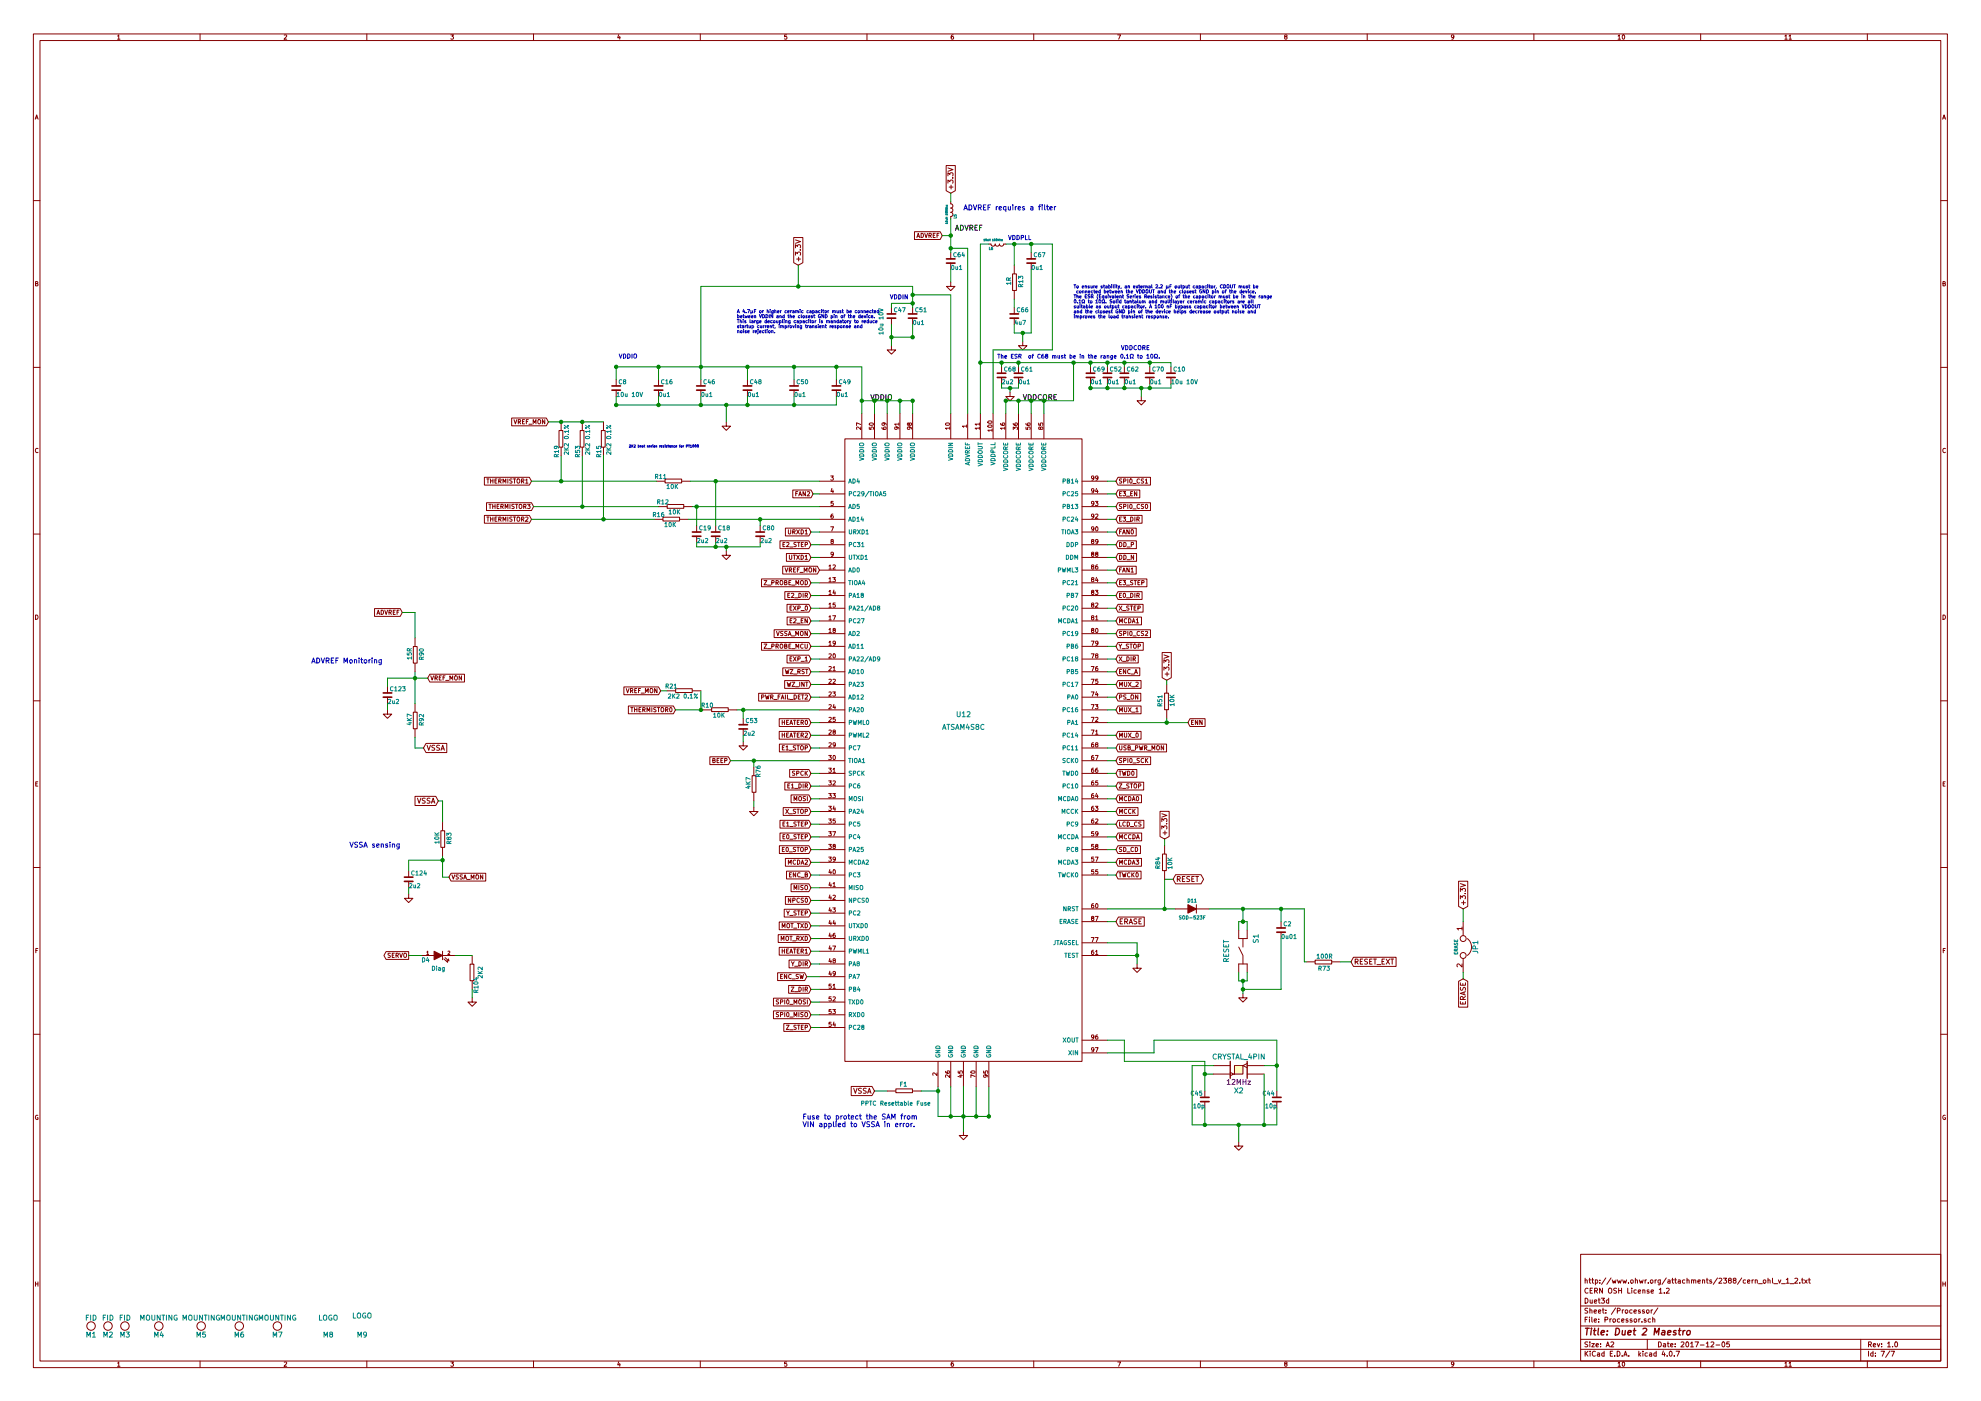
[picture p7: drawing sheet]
EESchema Schematic File Version 2
LIBS:Duet2Maestro-rescue
LIBS:power
LIBS:transistors
LIBS:conn
LIBS:linear
LIBS:regul
LIBS:cmos4000
LIBS:adc-dac
LIBS:memory
LIBS:xilinx
LIBS:microcontrollers
LIBS:dsp
LIBS:microchip
LIBS:analog_switches
LIBS:motorola
LIBS:texas
LIBS:intel
LIBS:audio
LIBS:interface
LIBS:digital-audio
LIBS:philips
LIBS:display
LIBS:cypress
LIBS:siliconi
LIBS:opto
LIBS:atmel
LIBS:contrib
LIBS:valves
LIBS:Duet2Maestro
LIBS:ATE
LIBS:Duet2Maestro-cache
EELAYER 25 0
EELAYER END
$Descr A2 23386 16535
encoding utf-8
Sheet 7 7
Title "Duet 2 Maestro"
Date "2017-12-05"
Rev "1.0"
Comp "Duet3d"
Comment1 "CERN OSH License 1.2"
Comment2 "http://www.ohwr.org/attachments/2388/cern_ohl_v_1_2.txt"
Comment3 ""
Comment4 ""
$EndDescr
$Comp
L CRYSTAL_4PIN X2
U 1 1
P 14625 12625
F 0 "X2" H 14625 12875 60  0000 C CNN
F 1 "CRYSTAL_4PIN" H 14625 12475 60  0000 C CNN
F 2 "complib:Xtal_5x3.2" H 14625 12625 60  0001 C CNN
F 3 "" H 14625 12625 60  0001 C CNN
F 4 "12MHz" H 14625 12775 60  0000 C CNN "Frequency"
	1    14625 12625
	1    0    0    1   
$EndComp
Text Label 10275 4725 0    60   ~ 0
VDDIO
Text Label 12075 4725 0    60   ~ 0
VDDCORE
Text GLabel 10325 12875 0    60   Input ~ 0
VSSA
Text GLabel 17275 10725 1    60   Input ~ 0
+3.3V
$Comp
L GND #PWR063
U 1 1
P 8575 4975
AR Path="/50F1B3A2" Ref="#PWR063"  Part="1" 
AR Path="/50523307/50F1B3A2" Ref="#PWR087"  Part="1" 
F 0 "#PWR087" H 8575 4975 30  0001 C CNN
F 1 "GND" H 8575 4905 30  0001 C CNN
F 2 "" H 8575 4975 60  0001 C CNN
F 3 "" H 8575 4975 60  0001 C CNN
	1    8575 4975
	1    0    0    -1  
$EndComp
$Comp
L C_SMALL C64
U 1 1
P 11225 3075
F 0 "C64" H 11250 3150 50  0000 L CNN
F 1 "0u1" H 11225 3000 50  0000 L CNN
F 2 "complib:C_0603" H 11225 3075 60  0001 C CNN
F 3 "" H 11225 3075 60  0001 C CNN
	1    11225 3075
	1    0    0    -1  
$EndComp
Text Notes 12175 2825 2    50   ~ 0
VDDPLL
$Comp
L GND #PWR064
U 1 1
P 12075 4025
AR Path="/50F1AE7F" Ref="#PWR064"  Part="1" 
AR Path="/50523307/50F1AE7F" Ref="#PWR088"  Part="1" 
F 0 "#PWR088" H 12075 4025 30  0001 C CNN
F 1 "GND" H 12075 3955 30  0001 C CNN
F 2 "" H 12075 4025 60  0001 C CNN
F 3 "" H 12075 4025 60  0001 C CNN
	1    12075 4025
	1    0    0    -1  
$EndComp
$Comp
L L_MINI L6
U 1 1
P 11775 2875
F 0 "L6" H 11700 2825 30  0000 C CNN
F 1 "10uH 100Mhz" H 11725 2925 22  0000 C CNN
F 2 "complib:R_0603" H 11775 2875 60  0001 C CNN
F 3 "" H 11775 2875 60  0001 C CNN
	1    11775 2875
	1    0    0    -1  
$EndComp
$Comp
L C_SMALL C67
U 1 1
P 12175 3075
F 0 "C67" H 12200 3150 50  0000 L CNN
F 1 "0u1" H 12175 3000 50  0000 L CNN
F 2 "complib:C_0603" H 12175 3075 60  0001 C CNN
F 3 "" H 12175 3075 60  0001 C CNN
	1    12175 3075
	1    0    0    -1  
$EndComp
$Comp
L C_SMALL C66
U 1 1
P 11975 3725
F 0 "C66" H 12000 3800 50  0000 L CNN
F 1 "4u7" H 11975 3650 50  0000 L CNN
F 2 "complib:C_0805" H 11975 3725 60  0001 C CNN
F 3 "MLCC or Tantalum" H 11975 3725 60  0001 C CNN
	1    11975 3725
	1    0    0    -1  
$EndComp
$Comp
L GND #PWR065
U 1 1
P 13475 4675
AR Path="/50F1AB2F" Ref="#PWR065"  Part="1" 
AR Path="/50523307/50F1AB2F" Ref="#PWR089"  Part="1" 
F 0 "#PWR089" H 13475 4675 30  0001 C CNN
F 1 "GND" H 13475 4605 30  0001 C CNN
F 2 "" H 13475 4675 60  0001 C CNN
F 3 "" H 13475 4675 60  0001 C CNN
	1    13475 4675
	1    0    0    -1  
$EndComp
$Comp
L C_SMALL C70
U 1 1
P 13575 4425
F 0 "C70" H 13600 4500 50  0000 L CNN
F 1 "0u1" H 13575 4350 50  0000 L CNN
F 2 "complib:C_0603" H 13575 4425 60  0001 C CNN
F 3 "" H 13575 4425 60  0001 C CNN
	1    13575 4425
	1    0    0    -1  
$EndComp
Text Notes 13575 4125 2    50   ~ 0
VDDCORE
Text Notes 7525 4225 2    50   ~ 0
VDDIO
Text Notes 10725 3525 2    50   ~ 0
VDDIN
$Comp
L C_SMALL C47
U 1 1
P 10525 3725
F 0 "C47" H 10550 3800 50  0000 L CNN
F 1 "10u 10V" V 10400 3500 50  0000 L CNN
F 2 "complib:C_0805" H 10525 3725 60  0001 C CNN
F 3 "MLCC or Tantalum" H 10525 3725 60  0001 C CNN
	1    10525 3725
	1    0    0    -1  
$EndComp
$Comp
L C_SMALL C68
U 1 1
P 11825 4425
F 0 "C68" H 11850 4500 50  0000 L CNN
F 1 "2u2" H 11825 4350 50  0000 L CNN
F 2 "complib:C_0603" H 11825 4425 60  0001 C CNN
F 3 "MLCC or Tantalum" H 11825 4425 60  0001 C CNN
	1    11825 4425
	1    0    0    -1  
$EndComp
$Comp
L C_SMALL C69
U 1 1
P 12875 4425
F 0 "C69" H 12900 4500 50  0000 L CNN
F 1 "0u1" H 12875 4350 50  0000 L CNN
F 2 "complib:C_0603" H 12875 4425 60  0001 C CNN
F 3 "" H 12875 4425 60  0001 C CNN
	1    12875 4425
	1    0    0    -1  
$EndComp
Text GLabel 13850 10375 2    60   BiDi ~ 0
RESET
$Comp
L C_SMALL C2
U 1 1
P 15125 10975
F 0 "C2" H 15150 11050 50  0000 L CNN
F 1 "0u01" H 15125 10900 50  0000 L CNN
F 2 "complib:C_0603" H 15125 10975 60  0001 C CNN
F 3 "" H 15125 10975 60  0001 C CNN
	1    15125 10975
	1    0    0    -1  
$EndComp
$Comp
L SW_TACT S1
U 1 1
P 14675 11225
F 0 "S1" H 14825 11075 60  0000 C CNN
F 1 "RESET" H 14675 11425 60  0000 C CNN
F 2 "complib:SW_SIDE_1_lugs" H 14675 11225 60  0001 C CNN
F 3 "" H 14675 11225 60  0001 C CNN
	1    14675 11225
	0    -1   -1   0   
$EndComp
$Comp
L C_SMALL C45
U 1 1
P 14225 12975
F 0 "C45" H 14250 13050 50  0000 L CNN
F 1 "10p" H 14225 12900 50  0000 L CNN
F 2 "complib:C_0603" H 14225 12975 60  0001 C CNN
F 3 "" H 14225 12975 60  0001 C CNN
	1    14225 12975
	-1   0    0    -1  
$EndComp
$Comp
L C_SMALL C44
U 1 1
P 15075 12975
F 0 "C44" H 15100 13050 50  0000 L CNN
F 1 "10p" H 15075 12900 50  0000 L CNN
F 2 "complib:C_0603" H 15075 12975 60  0001 C CNN
F 3 "" H 15075 12975 60  0001 C CNN
	1    15075 12975
	-1   0    0    -1  
$EndComp
$Comp
L C_SMALL C52
U 1 1
P 13075 4425
F 0 "C52" H 13100 4500 50  0000 L CNN
F 1 "0u1" H 13075 4350 50  0000 L CNN
F 2 "complib:C_0603" H 13075 4425 60  0001 C CNN
F 3 "" H 13075 4425 60  0001 C CNN
	1    13075 4425
	1    0    0    -1  
$EndComp
$Comp
L C_SMALL C51
U 1 1
P 10775 3725
F 0 "C51" H 10800 3800 50  0000 L CNN
F 1 "0u1" H 10775 3650 50  0000 L CNN
F 2 "complib:C_0603" H 10775 3725 60  0001 C CNN
F 3 "" H 10775 3725 60  0001 C CNN
	1    10775 3725
	1    0    0    -1  
$EndComp
$Comp
L C_SMALL C50
U 1 1
P 9375 4575
F 0 "C50" H 9400 4650 50  0000 L CNN
F 1 "0u1" H 9375 4500 50  0000 L CNN
F 2 "complib:C_0603" H 9375 4575 60  0001 C CNN
F 3 "" H 9375 4575 60  0001 C CNN
	1    9375 4575
	1    0    0    -1  
$EndComp
$Comp
L C_SMALL C49
U 1 1
P 9875 4575
F 0 "C49" H 9900 4650 50  0000 L CNN
F 1 "0u1" H 9875 4500 50  0000 L CNN
F 2 "complib:C_0603" H 9875 4575 60  0001 C CNN
F 3 "" H 9875 4575 60  0001 C CNN
	1    9875 4575
	1    0    0    -1  
$EndComp
$Comp
L C_SMALL C48
U 1 1
P 8825 4575
F 0 "C48" H 8850 4650 50  0000 L CNN
F 1 "0u1" H 8825 4500 50  0000 L CNN
F 2 "complib:C_0603" H 8825 4575 60  0001 C CNN
F 3 "" H 8825 4575 60  0001 C CNN
	1    8825 4575
	1    0    0    -1  
$EndComp
$Comp
L C_SMALL C46
U 1 1
P 8275 4575
F 0 "C46" H 8300 4650 50  0000 L CNN
F 1 "0u1" H 8275 4500 50  0000 L CNN
F 2 "complib:C_0603" H 8275 4575 60  0001 C CNN
F 3 "" H 8275 4575 60  0001 C CNN
	1    8275 4575
	1    0    0    -1  
$EndComp
$Comp
L GND #PWR066
U 1 1
P 11375 13350
AR Path="/505DBB16" Ref="#PWR066"  Part="1" 
AR Path="/50523307/505DBB16" Ref="#PWR090"  Part="1" 
F 0 "#PWR090" H 11375 13350 30  0001 C CNN
F 1 "GND" H 11375 13280 30  0001 C CNN
F 2 "" H 11375 13350 60  0001 C CNN
F 3 "" H 11375 13350 60  0001 C CNN
	1    11375 13350
	1    0    0    -1  
$EndComp
$Comp
L GND #PWR067
U 1 1
P 14675 11725
AR Path="/5057A432" Ref="#PWR067"  Part="1" 
AR Path="/50523307/5057A432" Ref="#PWR091"  Part="1" 
F 0 "#PWR091" H 14675 11725 30  0001 C CNN
F 1 "GND" H 14675 11655 30  0001 C CNN
F 2 "" H 14675 11725 60  0001 C CNN
F 3 "" H 14675 11725 60  0001 C CNN
	1    14675 11725
	1    0    0    -1  
$EndComp
$Comp
L GND #PWR069
U 1 1
P 14625 13475
AR Path="/5057957F" Ref="#PWR069"  Part="1" 
AR Path="/50523307/5057957F" Ref="#PWR092"  Part="1" 
F 0 "#PWR092" H 14625 13475 30  0001 C CNN
F 1 "GND" H 14625 13405 30  0001 C CNN
F 2 "" H 14625 13475 60  0001 C CNN
F 3 "" H 14625 13475 60  0001 C CNN
	1    14625 13475
	-1   0    0    -1  
$EndComp
Text GLabel 13175 10875 2    60   Input ~ 0
ERASE
Text GLabel 17275 11550 3    60   Input ~ 0
ERASE
$Comp
L C_SMALL C62
U 1 1
P 13275 4425
F 0 "C62" H 13300 4500 50  0000 L CNN
F 1 "0u1" H 13275 4350 50  0000 L CNN
F 2 "complib:C_0603" H 13275 4425 60  0001 C CNN
F 3 "" H 13275 4425 60  0001 C CNN
	1    13275 4425
	1    0    0    -1  
$EndComp
Text GLabel 11125 2775 0    50   Input ~ 0
ADVREF
Text GLabel 11225 2275 1    60   Input ~ 0
+3.3V
$Comp
L GND #PWR070
U 1 1
P 11225 3325
AR Path="/567D1646" Ref="#PWR070"  Part="1" 
AR Path="/50523307/567D1646" Ref="#PWR093"  Part="1" 
F 0 "#PWR093" H 11225 3325 30  0001 C CNN
F 1 "GND" H 11225 3255 30  0001 C CNN
F 2 "" H 11225 3325 60  0001 C CNN
F 3 "" H 11225 3325 60  0001 C CNN
	1    11225 3325
	1    0    0    -1  
$EndComp
$Comp
L GND #PWR071
U 1 1
P 11925 4625
AR Path="/567D180B" Ref="#PWR071"  Part="1" 
AR Path="/50523307/567D180B" Ref="#PWR094"  Part="1" 
F 0 "#PWR094" H 11925 4625 30  0001 C CNN
F 1 "GND" H 11925 4555 30  0001 C CNN
F 2 "" H 11925 4625 60  0001 C CNN
F 3 "" H 11925 4625 60  0001 C CNN
	1    11925 4625
	1    0    0    -1  
$EndComp
Text GLabel 9425 3125 1    60   Input ~ 0
+3.3V
$Comp
L GND #PWR072
U 1 1
P 10525 4075
AR Path="/567D1815" Ref="#PWR072"  Part="1" 
AR Path="/50523307/567D1815" Ref="#PWR095"  Part="1" 
F 0 "#PWR095" H 10525 4075 30  0001 C CNN
F 1 "GND" H 10525 4005 30  0001 C CNN
F 2 "" H 10525 4075 60  0001 C CNN
F 3 "" H 10525 4075 60  0001 C CNN
	1    10525 4075
	1    0    0    -1  
$EndComp
$Comp
L C_SMALL C16
U 1 1
P 7775 4575
F 0 "C16" H 7800 4650 50  0000 L CNN
F 1 "0u1" H 7775 4500 50  0000 L CNN
F 2 "complib:C_0603" H 7775 4575 60  0001 C CNN
F 3 "" H 7775 4575 60  0001 C CNN
	1    7775 4575
	1    0    0    -1  
$EndComp
Text GLabel 9575 11075 0    50   Input ~ 0
MOT_RXD
Text GLabel 9575 6425 0    50   Input ~ 0
E2_STEP
Text GLabel 6300 5975 0    50   Input ~ 0
THERMISTOR3
Text GLabel 9575 9425 0    50   Input ~ 0
MOSI
Text GLabel 14025 8525 2    50   Input ~ 0
ENN
Text GLabel 9575 9125 0    50   Input ~ 0
SPCK
Text GLabel 13175 5825 2    50   Input ~ 0
E3_EN
Text GLabel 9575 10175 0    50   Input ~ 0
MCDA2
Text GLabel 9575 10625 0    50   Input ~ 0
NPCS0
Text GLabel 9575 6575 0    50   Input ~ 0
UTXD1
Text GLabel 9575 10475 0    50   Input ~ 0
MISO
Text GLabel 13175 10175 2    50   Input ~ 0
MCDA3
Text GLabel 9575 6275 0    50   Input ~ 0
URXD1
Text GLabel 13175 10325 2    50   Input ~ 0
TWCK0
Text GLabel 13175 9125 2    50   Input ~ 0
TWD0
Text GLabel 13175 9875 2    50   Input ~ 0
MCCDA
Text GLabel 13175 9425 2    50   Input ~ 0
MCDA0
Text GLabel 13175 7325 2    50   Input ~ 0
MCDA1
Text GLabel 13175 9575 2    50   Input ~ 0
MCCK
Text GLabel 13175 6575 2    50   Input ~ 0
DD_N
Text GLabel 13175 6425 2    50   Input ~ 0
DD_P
Text Notes 12675 3750 0    39   ~ 0
To ensure stability, an external 2.2 μF output capacitor, CDOUT must be\n connected between the VDDOUT and the closest GND pin of the device. \nThe ESR (Equivalent Series Resistance) of the capacitor must be in the range\n0.1Ω to 10Ω. Solid tantalum and multilayer ceramic capacitors are all\nsuitable as output capacitor. A 100 nF bypass capacitor between VDDOUT\nand the closest GND pin of the device helps decrease output noise and\nimproves the load transient response.
$Comp
L C_SMALL C61
U 1 1
P 12025 4425
F 0 "C61" H 12050 4500 50  0000 L CNN
F 1 "0u1" H 12025 4350 50  0000 L CNN
F 2 "complib:C_0603" H 12025 4425 60  0001 C CNN
F 3 "" H 12025 4425 60  0001 C CNN
	1    12025 4425
	1    0    0    -1  
$EndComp
$Comp
L R_SMALL R13
U 1 1
P 11975 3325
F 0 "R13" V 12050 3333 50  0000 C CNN
F 1 "1R" V 11907 3337 50  0000 C CNN
F 2 "complib:R_0603" H 11975 3325 60  0001 C CNN
F 3 "" H 11975 3325 60  0001 C CNN
	1    11975 3325
	1    0    0    -1  
$EndComp
$Comp
L C_SMALL C8
U 1 1
P 7275 4575
F 0 "C8" H 7300 4650 50  0000 L CNN
F 1 "10u 10V" H 7275 4500 50  0000 L CNN
F 2 "complib:C_0805" H 7275 4575 60  0001 C CNN
F 3 "" H 7275 4575 60  0001 C CNN
	1    7275 4575
	1    0    0    -1  
$EndComp
$Comp
L GND #PWR073
U 1 1
P 13425 11375
AR Path="/56817783" Ref="#PWR073"  Part="1" 
AR Path="/50523307/56817783" Ref="#PWR096"  Part="1" 
F 0 "#PWR096" H 13425 11375 30  0001 C CNN
F 1 "GND" H 13425 11305 30  0001 C CNN
F 2 "" H 13425 11375 60  0001 C CNN
F 3 "" H 13425 11375 60  0001 C CNN
	1    13425 11375
	1    0    0    -1  
$EndComp
$Comp
L R_SMALL F1
U 1 1
P 10675 12875
F 0 "F1" V 10750 12883 50  0000 C CNN
F 1 "PPTC Resettable Fuse" V 10525 12975 50  0000 C CNN
F 2 "complib:R_1206" H 10675 12875 60  0001 C CNN
F 3 "" H 10675 12875 60  0001 C CNN
	1    10675 12875
	0    -1   -1   0   
$EndComp
Text Notes 9475 13300 0    60   ~ 0
Fuse to protect the SAM from \nVIN applied to VSSA in error.
Text GLabel 9525 11525 0    50   Input ~ 0
ENC_SW
Text Notes 11775 4225 0    47   ~ 0
The ESR  of C68 must be in the range 0.1Ω to 10Ω.
$Comp
L C_SMALL C10
U 1 1
P 13825 4425
F 0 "C10" H 13850 4500 50  0000 L CNN
F 1 "10u 10V" H 13825 4350 50  0000 L CNN
F 2 "complib:C_0805" H 13825 4425 60  0001 C CNN
F 3 "" H 13825 4425 60  0001 C CNN
	1    13825 4425
	1    0    0    -1  
$EndComp
$Comp
L LED D4
U 1 1
P 5175 11275
F 0 "D4" H 5025 11225 50  0000 C CNN
F 1 "Diag" H 5175 11125 50  0000 C CNN
F 2 "complib:D_0603" H 5175 11275 60  0001 C CNN
F 3 "" H 5175 11275 60  0001 C CNN
	1    5175 11275
	1    0    0    -1  
$EndComp
$Comp
L R_SMALL R104
U 1 1
P 5575 11475
F 0 "R104" V 5525 11625 50  0000 C CNN
F 1 "2K2" V 5475 11475 50  0000 C CNN
F 2 "complib:R_0603" H 5575 11475 60  0001 C CNN
F 3 "~" H 5575 11475 60  0000 C CNN
	1    5575 11475
	-1   0    0    1   
$EndComp
$Comp
L GND #PWR074
U 1 1
P 5575 11775
AR Path="/57195021" Ref="#PWR074"  Part="1" 
AR Path="/50523307/57195021" Ref="#PWR097"  Part="1" 
F 0 "#PWR097" H 5575 11775 30  0001 C CNN
F 1 "GND" H 5575 11705 30  0001 C CNN
F 2 "" H 5575 11775 60  0001 C CNN
F 3 "" H 5575 11775 60  0001 C CNN
	1    5575 11775
	1    0    0    -1  
$EndComp
$Comp
L L_MINI L5
U 1 1
P 11225 2475
F 0 "L5" H 11150 2425 30  0000 C CNN
F 1 "10uH 100Mhz" H 11175 2525 22  0000 C CNN
F 2 "complib:R_0603" H 11225 2475 60  0001 C CNN
F 3 "" H 11225 2475 60  0001 C CNN
	1    11225 2475
	0    -1   -1   0   
$EndComp
Text Label 11275 2725 0    60   ~ 0
ADVREF
Text Notes 11375 2475 0    60   ~ 0
ADVREF requires a filter
$Comp
L FID M1
U 1 1
P 1075 15650
F 0 "M1" H 1075 15550 60  0000 C CNN
F 1 "FID" H 1075 15750 60  0000 C CNN
F 2 "complib:Fiducial_1mm_Dia_2.54mm_Outer_CopperTop" H 1075 15650 60  0001 C CNN
F 3 "" H 1075 15650 60  0000 C CNN
	1    1075 15650
	1    0    0    -1  
$EndComp
$Comp
L FID M2
U 1 1
P 1275 15650
F 0 "M2" H 1275 15550 60  0000 C CNN
F 1 "FID" H 1275 15750 60  0000 C CNN
F 2 "complib:Fiducial_1mm_Dia_2.54mm_Outer_CopperTop" H 1275 15650 60  0001 C CNN
F 3 "" H 1275 15650 60  0000 C CNN
	1    1275 15650
	1    0    0    -1  
$EndComp
$Comp
L FID M3
U 1 1
P 1475 15650
F 0 "M3" H 1475 15550 60  0000 C CNN
F 1 "FID" H 1475 15750 60  0000 C CNN
F 2 "complib:Fiducial_1mm_Dia_2.54mm_Outer_CopperTop" H 1475 15650 60  0001 C CNN
F 3 "" H 1475 15650 60  0000 C CNN
	1    1475 15650
	1    0    0    -1  
$EndComp
$Comp
L Mounting M4
U 1 1
P 1875 15650
AR Path="/571B67C1" Ref="M4"  Part="1" 
AR Path="/50523307/571B67C1" Ref="M4"  Part="1" 
F 0 "M4" H 1875 15550 60  0000 C CNN
F 1 "MOUNTING" H 1875 15750 60  0000 C CNN
F 2 "complib:Fixing_M4" H 1875 15650 60  0001 C CNN
F 3 "" H 1875 15650 60  0000 C CNN
	1    1875 15650
	1    0    0    -1  
$EndComp
$Comp
L Mounting M5
U 1 1
P 2375 15650
AR Path="/571B67CE" Ref="M5"  Part="1" 
AR Path="/50523307/571B67CE" Ref="M5"  Part="1" 
F 0 "M5" H 2375 15550 60  0000 C CNN
F 1 "MOUNTING" H 2375 15750 60  0000 C CNN
F 2 "complib:Fixing_M4" H 2375 15650 60  0001 C CNN
F 3 "" H 2375 15650 60  0000 C CNN
	1    2375 15650
	1    0    0    -1  
$EndComp
$Comp
L Mounting M6
U 1 1
P 2825 15650
AR Path="/571B67D4" Ref="M6"  Part="1" 
AR Path="/50523307/571B67D4" Ref="M6"  Part="1" 
F 0 "M6" H 2825 15550 60  0000 C CNN
F 1 "MOUNTING" H 2825 15750 60  0000 C CNN
F 2 "complib:Fixing_M4" H 2825 15650 60  0001 C CNN
F 3 "" H 2825 15650 60  0000 C CNN
	1    2825 15650
	1    0    0    -1  
$EndComp
$Comp
L Mounting M7
U 1 1
P 3275 15650
AR Path="/571B67DA" Ref="M7"  Part="1" 
AR Path="/50523307/571B67DA" Ref="M7"  Part="1" 
F 0 "M7" H 3275 15550 60  0000 C CNN
F 1 "MOUNTING" H 3275 15750 60  0000 C CNN
F 2 "complib:Fixing_M4" H 3275 15650 60  0001 C CNN
F 3 "" H 3275 15650 60  0000 C CNN
	1    3275 15650
	1    0    0    -1  
$EndComp
$Comp
L R_SMALL R51
U 1 1
P 13775 8275
F 0 "R51" V 13850 8283 50  0000 C CNN
F 1 "10K" V 13707 8287 50  0000 C CNN
F 2 "complib:R_0603" H 13775 8275 60  0001 C CNN
F 3 "" H 13775 8275 60  0000 C CNN
	1    13775 8275
	-1   0    0    -1  
$EndComp
Text GLabel 13775 8025 1    60   Input ~ 0
+3.3V
$Comp
L LOGO M8
U 1 1
P 3875 15650
F 0 "M8" H 3875 15550 60  0000 C CNN
F 1 "LOGO" H 3875 15750 60  0000 C CNN
F 2 "complib:LOGO1" H 3875 15650 60  0001 C CNN
F 3 "" H 3875 15650 60  0000 C CNN
	1    3875 15650
	1    0    0    -1  
$EndComp
$Comp
L R_SMALL R83
U 1 1
P 5225 9900
F 0 "R83" V 5300 9908 50  0000 C CNN
F 1 "10K" V 5157 9912 50  0000 C CNN
F 2 "complib:R_0603" H 5225 9900 60  0001 C CNN
F 3 "" H 5225 9900 60  0001 C CNN
	1    5225 9900
	1    0    0    -1  
$EndComp
Text GLabel 5175 9450 0    60   Input ~ 0
VSSA
$Comp
L ATSAM4S8C U12
U 1 1
P 11375 8825
F 0 "U12" H 11375 9225 60  0000 C CNN
F 1 "ATSAM4S8C" H 11375 9075 60  0000 C CNN
F 2 "Housings_QFP:LQFP-100_14x14mm_Pitch0.5mm" H 11375 8925 60  0001 C CNN
F 3 "" H 11375 8575 60  0000 C CNN
	1    11375 8825
	1    0    0    -1  
$EndComp
$Comp
L JUMPER JP1
U 1 1
P 17275 11175
F 0 "JP1" H 17275 11325 60  0000 C CNN
F 1 "ERASE" H 17275 11095 40  0000 C CNN
F 2 "complib:JUMPER" H 17275 11175 60  0001 C CNN
F 3 "" H 17275 11175 60  0000 C CNN
	1    17275 11175
	0    1    1    0   
$EndComp
Text GLabel 9575 10925 0    50   Input ~ 0
MOT_TXD
Text GLabel 9575 6875 0    50   Input ~ 0
Z_PROBE_MOD
Text GLabel 9575 8225 0    50   Input ~ 0
PWR_FAIL_DET2
Text GLabel 9600 5825 0    50   Input ~ 0
FAN2
Text GLabel 9575 7325 0    50   Input ~ 0
E2_EN
Text GLabel 9575 7175 0    50   Input ~ 0
EXP_0
Text GLabel 9575 7025 0    50   Input ~ 0
E2_DIR
Text GLabel 9675 6725 0    50   Input ~ 0
VREF_MON
Text GLabel 9575 7775 0    50   Input ~ 0
EXP_1
Text GLabel 13175 7925 2    50   Input ~ 0
ENC_A
Text GLabel 9575 7475 0    50   Input ~ 0
VSSA_MON
Text GLabel 13175 7625 2    50   Input ~ 0
Y_STOP
Text GLabel 9575 8525 0    50   Input ~ 0
HEATER0
Text GLabel 9575 8675 0    50   Input ~ 0
HEATER2
Text GLabel 9575 9575 0    50   Input ~ 0
X_STOP
Text GLabel 8625 8975 0    50   Input ~ 0
BEEP
Text GLabel 13175 9275 2    50   Input ~ 0
Z_STOP
Text GLabel 9575 10025 0    50   Input ~ 0
E0_STOP
Text GLabel 9575 8825 0    50   Input ~ 0
E1_STOP
Text GLabel 13175 7175 2    50   Input ~ 0
X_STEP
Text GLabel 13175 7775 2    50   Input ~ 0
X_DIR
Text GLabel 9575 10325 0    50   Input ~ 0
ENC_B
Text GLabel 9575 10775 0    50   Input ~ 0
Y_STEP
Text GLabel 9575 11225 0    50   Input ~ 0
HEATER1
Text GLabel 9575 11375 0    50   Input ~ 0
Y_DIR
Text GLabel 9575 11675 0    50   Input ~ 0
Z_DIR
Text GLabel 9575 11825 0    50   Input ~ 0
SPI0_MOSI
Text GLabel 9575 11975 0    50   Input ~ 0
SPI0_MISO
Text GLabel 9575 12125 0    50   Input ~ 0
Z_STEP
Text GLabel 13175 10025 2    50   Input ~ 0
SD_CD
Text GLabel 13175 9725 2    50   Input ~ 0
LCD_CS
Text GLabel 9575 9875 0    50   Input ~ 0
E0_STEP
Text GLabel 13175 8975 2    50   Input ~ 0
SPI0_SCK
Text GLabel 13175 8825 2    50   Input ~ 0
USB_PWR_MON
Text GLabel 13175 8675 2    50   Input ~ 0
MUX_0
Text GLabel 13175 8375 2    50   Input ~ 0
MUX_1
Text GLabel 13175 8075 2    50   Input ~ 0
MUX_2
Text GLabel 13175 8225 2    50   Input ~ 0
PS_ON
Text GLabel 9575 7925 0    50   Input ~ 0
WZ_RST
Text GLabel 13175 7025 2    50   Input ~ 0
E0_DIR
Text GLabel 9575 8075 0    50   Input ~ 0
WZ_INT
Text GLabel 13175 7475 2    50   Input ~ 0
SPI0_CS2
Text GLabel 9575 9275 0    50   Input ~ 0
E1_DIR
Text GLabel 13175 6875 2    50   Input ~ 0
E3_STEP
Text GLabel 13175 6725 2    50   Input ~ 0
FAN1
Text GLabel 9575 9725 0    50   Input ~ 0
E1_STEP
Text GLabel 13175 6275 2    50   Input ~ 0
FAN0
Text GLabel 13175 6125 2    50   Input ~ 0
E3_DIR
Text GLabel 13175 5975 2    50   Input ~ 0
SPI0_CS0
Text GLabel 13175 5675 2    50   Input ~ 0
SPI0_CS1
Text Notes 4125 10000 0    60   ~ 0
VSSA sensing\n
Text GLabel 5300 10350 2    50   Input ~ 0
VSSA_MON
Text GLabel 4825 11275 0    50   Output ~ 0
SERVO
Text Notes 8700 3925 0    39   ~ 0
A 4.7µF or higher ceramic capacitor must be connected\nbetween VDDIN and the closest GND pin of the device.\nThis large decoupling capacitor is mandatory to reduce\nstartup current, improving transient response and \nnoise rejection.
$Comp
L GND #PWR098
U 1 1
P 8575 6500
F 0 "#PWR098" H 8575 6500 30  0001 C CNN
F 1 "GND" H 8575 6430 30  0001 C CNN
F 2 "" H 8575 6500 60  0001 C CNN
F 3 "" H 8575 6500 60  0001 C CNN
	1    8575 6500
	1    0    0    -1  
$EndComp
$Comp
L C_SMALL C19
U 1 1
P 8225 6300
F 0 "C19" H 8250 6375 50  0000 L CNN
F 1 "2u2" H 8225 6225 50  0000 L CNN
F 2 "complib:C_0603" H 8225 6300 60  0001 C CNN
F 3 "" H 8225 6300 60  0001 C CNN
	1    8225 6300
	1    0    0    -1  
$EndComp
$Comp
L C_SMALL C18
U 1 1
P 8450 6300
F 0 "C18" H 8475 6375 50  0000 L CNN
F 1 "2u2" H 8450 6225 50  0000 L CNN
F 2 "complib:C_0603" H 8450 6300 60  0001 C CNN
F 3 "" H 8450 6300 60  0001 C CNN
	1    8450 6300
	1    0    0    -1  
$EndComp
$Comp
L C_SMALL C53
U 1 1
P 8775 8575
F 0 "C53" H 8800 8650 50  0000 L CNN
F 1 "2u2" H 8775 8500 50  0000 L CNN
F 2 "complib:C_0603" H 8775 8575 60  0001 C CNN
F 3 "" H 8775 8575 60  0001 C CNN
	1    8775 8575
	1    0    0    -1  
$EndComp
$Comp
L R_SMALL R10
U 1 1
P 8500 8375
F 0 "R10" V 8550 8525 50  0000 C CNN
F 1 "10K" V 8432 8387 50  0000 C CNN
F 2 "complib:R_0603" H 8500 8375 60  0001 C CNN
F 3 "" H 8500 8375 60  0001 C CNN
	1    8500 8375
	0    -1   -1   0   
$EndComp
$Comp
L R_SMALL R11
U 1 1
P 7950 5675
F 0 "R11" V 8000 5825 50  0000 C CNN
F 1 "10K" V 7882 5687 50  0000 C CNN
F 2 "complib:R_0603" H 7950 5675 60  0001 C CNN
F 3 "" H 7950 5675 60  0001 C CNN
	1    7950 5675
	0    -1   -1   0   
$EndComp
$Comp
L R_SMALL R12
U 1 1
P 7975 5975
F 0 "R12" V 8025 6125 50  0000 C CNN
F 1 "10K" V 7907 5987 50  0000 C CNN
F 2 "complib:R_0603" H 7975 5975 60  0001 C CNN
F 3 "" H 7975 5975 60  0001 C CNN
	1    7975 5975
	0    -1   -1   0   
$EndComp
Text Notes 7425 5275 0    28   ~ 0
2K2 best series resistance for PT1000
$Comp
L R_SMALL R53
U 1 1
P 6875 5175
F 0 "R53" V 6925 5325 50  0000 C CNN
F 1 "2K2 0.1%" V 6807 5187 50  0000 C CNN
F 2 "complib:R_0603" H 6875 5175 60  0001 C CNN
F 3 "" H 6875 5175 60  0001 C CNN
	1    6875 5175
	-1   0    0    1   
$EndComp
Text GLabel 7975 8375 0    50   Input ~ 0
THERMISTOR0
Text GLabel 6275 5675 0    50   Input ~ 0
THERMISTOR1
Text GLabel 6275 6125 0    50   Input ~ 0
THERMISTOR2
$Comp
L R_SMALL R19
U 1 1
P 6625 5175
F 0 "R19" V 6675 5325 50  0000 C CNN
F 1 "2K2 0.1%" V 6557 5187 50  0000 C CNN
F 2 "complib:R_0603" H 6625 5175 60  0001 C CNN
F 3 "" H 6625 5175 60  0001 C CNN
	1    6625 5175
	-1   0    0    1   
$EndComp
$Comp
L R_SMALL R21
U 1 1
P 8075 8150
F 0 "R21" V 8125 8300 50  0000 C CNN
F 1 "2K2 0.1%" V 8007 8162 50  0000 C CNN
F 2 "complib:R_0603" H 8075 8150 60  0001 C CNN
F 3 "" H 8075 8150 60  0001 C CNN
	1    8075 8150
	0    -1   -1   0   
$EndComp
Text GLabel 4750 7225 0    50   Input ~ 0
ADVREF
Text GLabel 5050 8000 2    50   Input ~ 0
VREF_MON
$Comp
L R_SMALL R90
U 1 1
P 4900 7725
F 0 "R90" V 4975 7733 50  0000 C CNN
F 1 "15R" V 4832 7737 50  0000 C CNN
F 2 "complib:R_0603" H 4900 7725 60  0001 C CNN
F 3 "" H 4900 7725 60  0001 C CNN
	1    4900 7725
	1    0    0    -1  
$EndComp
Text Notes 3675 7825 0    60   ~ 0
ADVREF Monitoring
$Comp
L C_SMALL C123
U 1 1
P 4575 8200
F 0 "C123" H 4600 8275 50  0000 L CNN
F 1 "2u2" H 4575 8125 50  0000 L CNN
F 2 "complib:C_0603" H 4575 8200 60  0001 C CNN
F 3 "" H 4575 8200 60  0001 C CNN
	1    4575 8200
	1    0    0    -1  
$EndComp
Text GLabel 6475 4975 0    50   Input ~ 0
VREF_MON
$Comp
L GND #PWR099
U 1 1
P 4575 8375
F 0 "#PWR099" H 4575 8375 30  0001 C CNN
F 1 "GND" H 4575 8305 30  0001 C CNN
F 2 "" H 4575 8375 60  0001 C CNN
F 3 "" H 4575 8375 60  0001 C CNN
	1    4575 8375
	1    0    0    -1  
$EndComp
$Comp
L C_SMALL C124
U 1 1
P 4825 10375
F 0 "C124" H 4850 10450 50  0000 L CNN
F 1 "2u2" H 4825 10300 50  0000 L CNN
F 2 "complib:C_0603" H 4825 10375 60  0001 C CNN
F 3 "" H 4825 10375 60  0001 C CNN
	1    4825 10375
	1    0    0    -1  
$EndComp
$Comp
L GND #PWR0100
U 1 1
P 4825 10550
F 0 "#PWR0100" H 4825 10550 30  0001 C CNN
F 1 "GND" H 4825 10480 30  0001 C CNN
F 2 "" H 4825 10550 60  0001 C CNN
F 3 "" H 4825 10550 60  0001 C CNN
	1    4825 10550
	1    0    0    -1  
$EndComp
$Comp
L R_SMALL R92
U 1 1
P 4900 8500
F 0 "R92" V 4975 8508 50  0000 C CNN
F 1 "4K7" V 4832 8512 50  0000 C CNN
F 2 "complib:R_0603" H 4900 8500 60  0001 C CNN
F 3 "" H 4900 8500 60  0001 C CNN
	1    4900 8500
	1    0    0    -1  
$EndComp
Text GLabel 5000 8825 2    60   Input ~ 0
VSSA
$Comp
L R_SMALL R16
U 1 1
P 7925 6125
F 0 "R16" V 7975 6275 50  0000 C CNN
F 1 "10K" V 7857 6137 50  0000 C CNN
F 2 "complib:R_0603" H 7925 6125 60  0001 C CNN
F 3 "" H 7925 6125 60  0001 C CNN
	1    7925 6125
	0    -1   -1   0   
$EndComp
$Comp
L C_SMALL C80
U 1 1
P 8975 6300
F 0 "C80" H 9000 6375 50  0000 L CNN
F 1 "2u2" H 8975 6225 50  0000 L CNN
F 2 "complib:C_0603" H 8975 6300 60  0001 C CNN
F 3 "" H 8975 6300 60  0001 C CNN
	1    8975 6300
	1    0    0    -1  
$EndComp
$Comp
L R_SMALL R15
U 1 1
P 7125 5175
F 0 "R15" V 7175 5325 50  0000 C CNN
F 1 "2K2 0.1%" V 7057 5187 50  0000 C CNN
F 2 "complib:R_0603" H 7125 5175 60  0001 C CNN
F 3 "" H 7125 5175 60  0001 C CNN
	1    7125 5175
	-1   0    0    1   
$EndComp
Text GLabel 15950 11350 2    60   Input ~ 0
RESET_EXT
$Comp
L R_SMALL R73
U 1 1
P 15625 11350
F 0 "R73" V 15700 11358 50  0000 C CNN
F 1 "100R" V 15557 11362 50  0000 C CNN
F 2 "complib:R_0603" H 15625 11350 60  0001 C CNN
F 3 "" H 15625 11350 60  0001 C CNN
	1    15625 11350
	0    1    1    0   
$EndComp
Text GLabel 7800 8150 0    50   Input ~ 0
VREF_MON
$Comp
L GND #PWR0101
U 1 1
P 8775 8750
F 0 "#PWR0101" H 8775 8750 30  0001 C CNN
F 1 "GND" H 8775 8680 30  0001 C CNN
F 2 "" H 8775 8750 60  0001 C CNN
F 3 "" H 8775 8750 60  0001 C CNN
	1    8775 8750
	1    0    0    -1  
$EndComp
$Comp
L LOGO M9
U 1 1
P 4275 15650
F 0 "M9" H 4275 15550 60  0000 C CNN
F 1 "LOGO" H 4275 15775 60  0000 C CNN
F 2 "complib:Plain_Wifi_Logo_m" H 4275 15650 60  0001 C CNN
F 3 "" H 4275 15650 60  0000 C CNN
	1    4275 15650
	1    0    0    -1  
$EndComp
Text GLabel 9575 7625 0    50   Input ~ 0
Z_PROBE_MCU
$Comp
L R_SMALL R76
U 1 1
P 8900 9250
F 0 "R76" V 8950 9400 50  0000 C CNN
F 1 "4K7" V 8832 9262 50  0000 C CNN
F 2 "complib:R_0603" H 8900 9250 60  0001 C CNN
F 3 "" H 8900 9250 60  0001 C CNN
	1    8900 9250
	1    0    0    -1  
$EndComp
$Comp
L GND #PWR0102
U 1 1
P 8900 9525
F 0 "#PWR0102" H 8900 9525 30  0001 C CNN
F 1 "GND" H 8900 9455 30  0001 C CNN
F 2 "" H 8900 9525 60  0001 C CNN
F 3 "" H 8900 9525 60  0001 C CNN
	1    8900 9525
	1    0    0    -1  
$EndComp
$Comp
L DIODE D11
U 1 1
P 14075 10725
F 0 "D11" H 14075 10825 40  0000 C CNN
F 1 "SOD-523F" H 14075 10625 40  0000 C CNN
F 2 "complib:SOD-523F" H 14075 10725 60  0001 C CNN
F 3 "~" H 14075 10725 60  0000 C CNN
	1    14075 10725
	1    0    0    -1  
$EndComp
Connection ~ 14225 13275
Wire Wire Line
	14075 13275 15075 13275
Wire Wire Line
	14075 13275 14075 12575
Wire Wire Line
	14075 12575 14325 12575
Connection ~ 15075 12575
Wire Wire Line
	14925 12575 15075 12575
Connection ~ 14225 12675
Wire Wire Line
	11225 3325 11225 3175
Wire Wire Line
	11075 12825 11075 13175
Connection ~ 15125 10725
Connection ~ 14675 11575
Wire Wire Line
	14675 11575 14675 11725
Connection ~ 14675 10875
Connection ~ 14675 10725
Wire Wire Line
	14675 10725 14675 10875
Wire Wire Line
	17275 10725 17275 10875
Connection ~ 10475 4725
Wire Wire Line
	10475 4725 10475 4875
Connection ~ 10775 4725
Wire Wire Line
	10775 4725 10775 4875
Connection ~ 9875 4325
Wire Wire Line
	11225 3475 11225 4875
Connection ~ 8575 4775
Wire Wire Line
	8575 4775 8575 4975
Wire Wire Line
	10775 3975 10775 3825
Connection ~ 8275 4775
Connection ~ 9375 4775
Wire Wire Line
	8825 4775 8825 4675
Connection ~ 8825 4325
Wire Wire Line
	8275 3375 8275 4475
Wire Wire Line
	11225 2925 11425 2925
Connection ~ 13075 4275
Wire Wire Line
	13075 4275 13075 4325
Connection ~ 13475 4575
Wire Wire Line
	13575 4575 13575 4525
Connection ~ 13075 4575
Wire Wire Line
	12875 4525 12875 4575
Wire Wire Line
	12425 4125 11725 4125
Wire Wire Line
	12425 2875 12425 4125
Wire Wire Line
	12175 3925 12175 3175
Wire Wire Line
	11975 3925 12175 3925
Wire Wire Line
	11975 3925 11975 3825
Connection ~ 11975 2875
Wire Wire Line
	11725 4125 11725 4875
Connection ~ 12175 4725
Wire Wire Line
	12325 4725 12325 4875
Connection ~ 11875 4725
Wire Wire Line
	12025 4875 12025 4725
Connection ~ 11675 13175
Wire Wire Line
	11675 13175 11675 12825
Connection ~ 11375 13175
Wire Wire Line
	11375 12825 11375 13350
Wire Wire Line
	14225 13275 14225 13075
Wire Wire Line
	14625 13275 14625 13475
Connection ~ 14625 13275
Wire Wire Line
	11225 13175 11225 12825
Wire Wire Line
	15075 13275 15075 13075
Wire Wire Line
	11525 13175 11525 12825
Connection ~ 11525 13175
Wire Wire Line
	11875 4875 11875 4725
Wire Wire Line
	12175 4725 12175 4875
Connection ~ 12025 4725
Connection ~ 12325 4725
Wire Wire Line
	11575 2875 11575 4875
Wire Wire Line
	11575 2875 11675 2875
Wire Wire Line
	11875 2875 12425 2875
Wire Wire Line
	12175 2875 12175 2975
Connection ~ 12175 2875
Wire Wire Line
	12075 4025 12075 3925
Connection ~ 12075 3925
Connection ~ 11575 4275
Wire Wire Line
	13575 4275 13575 4325
Wire Wire Line
	13075 4575 13075 4525
Connection ~ 12875 4575
Wire Wire Line
	13475 4575 13475 4675
Connection ~ 13575 4575
Connection ~ 13575 4275
Wire Wire Line
	12875 4275 12875 4325
Connection ~ 12875 4275
Wire Wire Line
	11875 4725 12675 4725
Wire Wire Line
	12675 4725 12675 4275
Connection ~ 12675 4275
Wire Wire Line
	10525 3625 10525 3575
Wire Wire Line
	10525 3575 10775 3575
Wire Wire Line
	10775 3375 10775 3625
Connection ~ 10775 3575
Wire Wire Line
	8825 4325 8825 4475
Connection ~ 8275 4325
Wire Wire Line
	9875 4325 9875 4475
Connection ~ 9375 4325
Wire Wire Line
	9875 4775 9875 4675
Wire Wire Line
	9375 4775 9375 4675
Wire Wire Line
	8275 4775 8275 4675
Connection ~ 8825 4775
Wire Wire Line
	10525 3825 10525 4075
Wire Wire Line
	10625 4725 10625 4875
Connection ~ 10625 4725
Wire Wire Line
	14625 10975 14625 10875
Wire Wire Line
	14625 10875 14725 10875
Wire Wire Line
	14725 10875 14725 10975
Wire Wire Line
	14625 11475 14625 11575
Wire Wire Line
	14625 11575 14725 11575
Wire Wire Line
	14725 11575 14725 11475
Connection ~ 11075 12875
Connection ~ 11225 2925
Wire Wire Line
	14325 12675 14225 12675
Wire Wire Line
	15075 12275 15075 12875
Wire Wire Line
	14925 12675 14925 13275
Connection ~ 14925 13275
Connection ~ 11225 13175
Wire Wire Line
	13075 10875 13175 10875
Wire Wire Line
	11425 2925 11425 4875
Wire Wire Line
	10325 4725 10325 4875
Connection ~ 10325 4725
Wire Wire Line
	10175 4325 10175 4875
Connection ~ 10175 4725
Wire Wire Line
	13275 4275 13275 4325
Connection ~ 13275 4275
Wire Wire Line
	13275 4575 13275 4525
Connection ~ 13275 4575
Connection ~ 11825 4275
Wire Wire Line
	11825 4275 11825 4325
Wire Wire Line
	11825 4525 11825 4575
Connection ~ 10525 3975
Connection ~ 10775 3975
Wire Wire Line
	7275 4775 7275 4675
Connection ~ 7275 4775
Wire Wire Line
	7775 4775 7775 4675
Connection ~ 7775 4775
Wire Wire Line
	7775 4325 7775 4475
Wire Wire Line
	7275 4325 7275 4475
Connection ~ 7775 4325
Connection ~ 7275 4325
Wire Wire Line
	9675 6425 9575 6425
Wire Wire Line
	9575 6575 9675 6575
Wire Wire Line
	9575 6875 9675 6875
Wire Wire Line
	9675 7025 9575 7025
Wire Wire Line
	9575 7175 9675 7175
Wire Wire Line
	9675 7325 9575 7325
Wire Wire Line
	9675 9425 9575 9425
Wire Wire Line
	9675 9125 9575 9125
Wire Wire Line
	13075 5825 13175 5825
Wire Wire Line
	9675 10175 9575 10175
Wire Wire Line
	9675 10625 9575 10625
Wire Wire Line
	9675 10925 9575 10925
Wire Wire Line
	9675 10475 9575 10475
Wire Wire Line
	13075 10175 13175 10175
Wire Wire Line
	9675 6275 9575 6275
Wire Wire Line
	9675 11075 9575 11075
Wire Wire Line
	13075 10325 13175 10325
Wire Wire Line
	13075 9125 13175 9125
Wire Wire Line
	13075 9875 13175 9875
Wire Wire Line
	13075 9425 13175 9425
Wire Wire Line
	13075 7325 13175 7325
Wire Wire Line
	13075 9575 13175 9575
Wire Wire Line
	13075 6425 13175 6425
Wire Wire Line
	13075 6575 13175 6575
Wire Wire Line
	12025 4275 12025 4325
Connection ~ 12025 4275
Wire Wire Line
	12025 4575 12025 4525
Wire Wire Line
	11825 4575 12025 4575
Wire Wire Line
	11925 4575 11925 4625
Connection ~ 11925 4575
Wire Wire Line
	11975 3125 11975 2875
Wire Wire Line
	11975 3625 11975 3525
Wire Wire Line
	13075 11125 13425 11125
Wire Wire Line
	10875 12875 11075 12875
Wire Wire Line
	10475 12875 10325 12875
Wire Wire Line
	13075 8525 14025 8525
Wire Wire Line
	9675 7925 9575 7925
Wire Wire Line
	11125 2775 11225 2775
Connection ~ 11225 2775
Wire Wire Line
	8275 3375 10775 3375
Wire Wire Line
	9425 3375 9425 3125
Connection ~ 9425 3375
Wire Wire Line
	9375 4325 9375 4475
Wire Wire Line
	13825 4275 13825 4325
Wire Wire Line
	13825 4575 13825 4525
Wire Wire Line
	9525 11525 9675 11525
Wire Wire Line
	15075 12275 13625 12275
Wire Wire Line
	13625 12275 13625 12425
Wire Wire Line
	13625 12425 13075 12425
Wire Wire Line
	13075 12275 13275 12275
Wire Wire Line
	13275 12275 13275 12525
Wire Wire Line
	13275 12525 14225 12525
Wire Wire Line
	14225 12525 14225 12875
Wire Wire Line
	11225 3475 10775 3475
Connection ~ 10775 3475
Wire Wire Line
	10775 3975 10525 3975
Wire Wire Line
	5375 11275 5575 11275
Wire Wire Line
	5575 11775 5575 11675
Wire Wire Line
	4975 11275 4825 11275
Wire Wire Line
	11225 2575 11225 2975
Wire Wire Line
	11225 2375 11225 2275
Wire Wire Line
	13775 8525 13775 8475
Connection ~ 13775 8525
Wire Wire Line
	13775 8025 13775 8075
Wire Wire Line
	5225 10100 5225 10350
Wire Wire Line
	5175 9450 5225 9450
Wire Wire Line
	5225 9450 5225 9700
Wire Wire Line
	11075 13175 11675 13175
Wire Wire Line
	17275 11550 17275 11475
Wire Wire Line
	9675 5825 9600 5825
Wire Wire Line
	9675 7475 9575 7475
Wire Wire Line
	9675 7775 9575 7775
Wire Wire Line
	9675 8075 9575 8075
Wire Wire Line
	8700 8375 9675 8375
Wire Wire Line
	9675 8225 9575 8225
Wire Wire Line
	9675 8525 9575 8525
Wire Wire Line
	9675 8675 9575 8675
Wire Wire Line
	9675 8825 9575 8825
Wire Wire Line
	9675 8975 8625 8975
Wire Wire Line
	9675 9275 9575 9275
Wire Wire Line
	9675 9575 9575 9575
Wire Wire Line
	9675 9725 9575 9725
Wire Wire Line
	9675 9875 9575 9875
Wire Wire Line
	9675 10025 9575 10025
Wire Wire Line
	9675 10325 9575 10325
Wire Wire Line
	9675 10775 9575 10775
Wire Wire Line
	9675 11225 9575 11225
Wire Wire Line
	9675 11375 9575 11375
Wire Wire Line
	9675 11675 9575 11675
Wire Wire Line
	9675 11825 9575 11825
Wire Wire Line
	9675 11975 9575 11975
Wire Wire Line
	9675 12125 9575 12125
Wire Wire Line
	13075 10025 13175 10025
Wire Wire Line
	13075 9725 13175 9725
Wire Wire Line
	13075 9275 13175 9275
Wire Wire Line
	13075 8975 13175 8975
Wire Wire Line
	13075 8825 13175 8825
Wire Wire Line
	13075 8675 13175 8675
Wire Wire Line
	13075 8375 13175 8375
Wire Wire Line
	13075 8075 13175 8075
Wire Wire Line
	13075 8225 13175 8225
Wire Wire Line
	13075 7925 13175 7925
Wire Wire Line
	13075 7775 13175 7775
Wire Wire Line
	13075 7625 13175 7625
Wire Wire Line
	13075 7475 13175 7475
Wire Wire Line
	13075 7175 13175 7175
Wire Wire Line
	13075 7025 13175 7025
Wire Wire Line
	13075 6875 13175 6875
Wire Wire Line
	13075 6725 13175 6725
Wire Wire Line
	13075 6275 13175 6275
Wire Wire Line
	13075 6125 13175 6125
Wire Wire Line
	13075 5975 13175 5975
Wire Wire Line
	13075 5675 13175 5675
Wire Wire Line
	5225 10350 5300 10350
Wire Wire Line
	7275 4325 10175 4325
Wire Wire Line
	7275 4775 9875 4775
Wire Wire Line
	12875 4575 13825 4575
Wire Wire Line
	11575 4275 13825 4275
Connection ~ 8450 5675
Connection ~ 8225 5975
Wire Wire Line
	8225 5975 8225 6200
Wire Wire Line
	8175 5975 9675 5975
Wire Wire Line
	8150 5675 9675 5675
Connection ~ 6625 4975
Wire Wire Line
	6875 5375 6875 5975
Wire Wire Line
	6300 5975 7775 5975
Wire Wire Line
	6275 5675 7750 5675
Wire Wire Line
	6625 5375 6625 5675
Connection ~ 6625 5675
Connection ~ 6875 5975
Wire Wire Line
	4900 7525 4900 7225
Wire Wire Line
	4900 7225 4750 7225
Wire Wire Line
	4900 7925 4900 8300
Wire Wire Line
	4575 8000 5050 8000
Wire Wire Line
	4575 8000 4575 8100
Connection ~ 4900 8000
Wire Wire Line
	4575 8375 4575 8300
Wire Wire Line
	4825 10150 4825 10275
Wire Wire Line
	4825 10550 4825 10475
Wire Wire Line
	5225 10150 4825 10150
Connection ~ 5225 10150
Wire Wire Line
	13425 11125 13425 11375
Wire Wire Line
	13075 11275 13425 11275
Connection ~ 13425 11275
Wire Wire Line
	5000 8825 4900 8825
Wire Wire Line
	4900 8825 4900 8700
Wire Wire Line
	8125 6125 9675 6125
Wire Wire Line
	6275 6125 7725 6125
Wire Wire Line
	8975 6200 8975 6125
Connection ~ 8975 6125
Connection ~ 6875 4975
Wire Wire Line
	7125 5375 7125 6125
Connection ~ 7125 6125
Wire Wire Line
	15125 10725 15125 10875
Wire Wire Line
	15125 11075 15125 11675
Wire Wire Line
	15125 11675 14675 11675
Connection ~ 14675 11675
Wire Wire Line
	15950 11350 15825 11350
Wire Wire Line
	8975 6450 8975 6400
Wire Wire Line
	8225 6450 8975 6450
Wire Wire Line
	8575 6450 8575 6500
Wire Wire Line
	8225 6450 8225 6400
Connection ~ 8575 6450
Wire Wire Line
	8450 6400 8450 6450
Connection ~ 8450 6450
Wire Wire Line
	10175 4725 10775 4725
Wire Wire Line
	6475 4975 7125 4975
Wire Wire Line
	8775 8375 8775 8475
Wire Wire Line
	8775 8750 8775 8675
Connection ~ 8775 8375
Wire Wire Line
	7975 8375 8300 8375
Wire Wire Line
	8450 6200 8450 5675
Wire Wire Line
	8275 8150 8275 8375
Connection ~ 8275 8375
Wire Wire Line
	7800 8150 7875 8150
Wire Wire Line
	9675 7625 9575 7625
Wire Wire Line
	8900 9050 8900 8975
Connection ~ 8900 8975
Wire Wire Line
	8900 9525 8900 9450
Wire Wire Line
	13075 10725 13875 10725
Wire Wire Line
	15400 10725 15400 11350
Wire Wire Line
	15400 11350 15425 11350
Wire Wire Line
	13750 10375 13750 10725
Wire Wire Line
	13750 10375 13850 10375
Connection ~ 13750 10725
Wire Wire Line
	14275 10725 15400 10725
$Comp
L R_SMALL R84
U 1 1
P 13750 10175
F 0 "R84" V 13825 10183 50  0000 C CNN
F 1 "10K" V 13682 10187 50  0000 C CNN
F 2 "complib:R_0603" H 13750 10175 60  0001 C CNN
F 3 "" H 13750 10175 60  0001 C CNN
	1    13750 10175
	-1   0    0    1   
$EndComp
Text GLabel 13750 9900 1    60   Input ~ 0
+3.3V
Wire Wire Line
	13750 9975 13750 9900
$EndSCHEMATC
